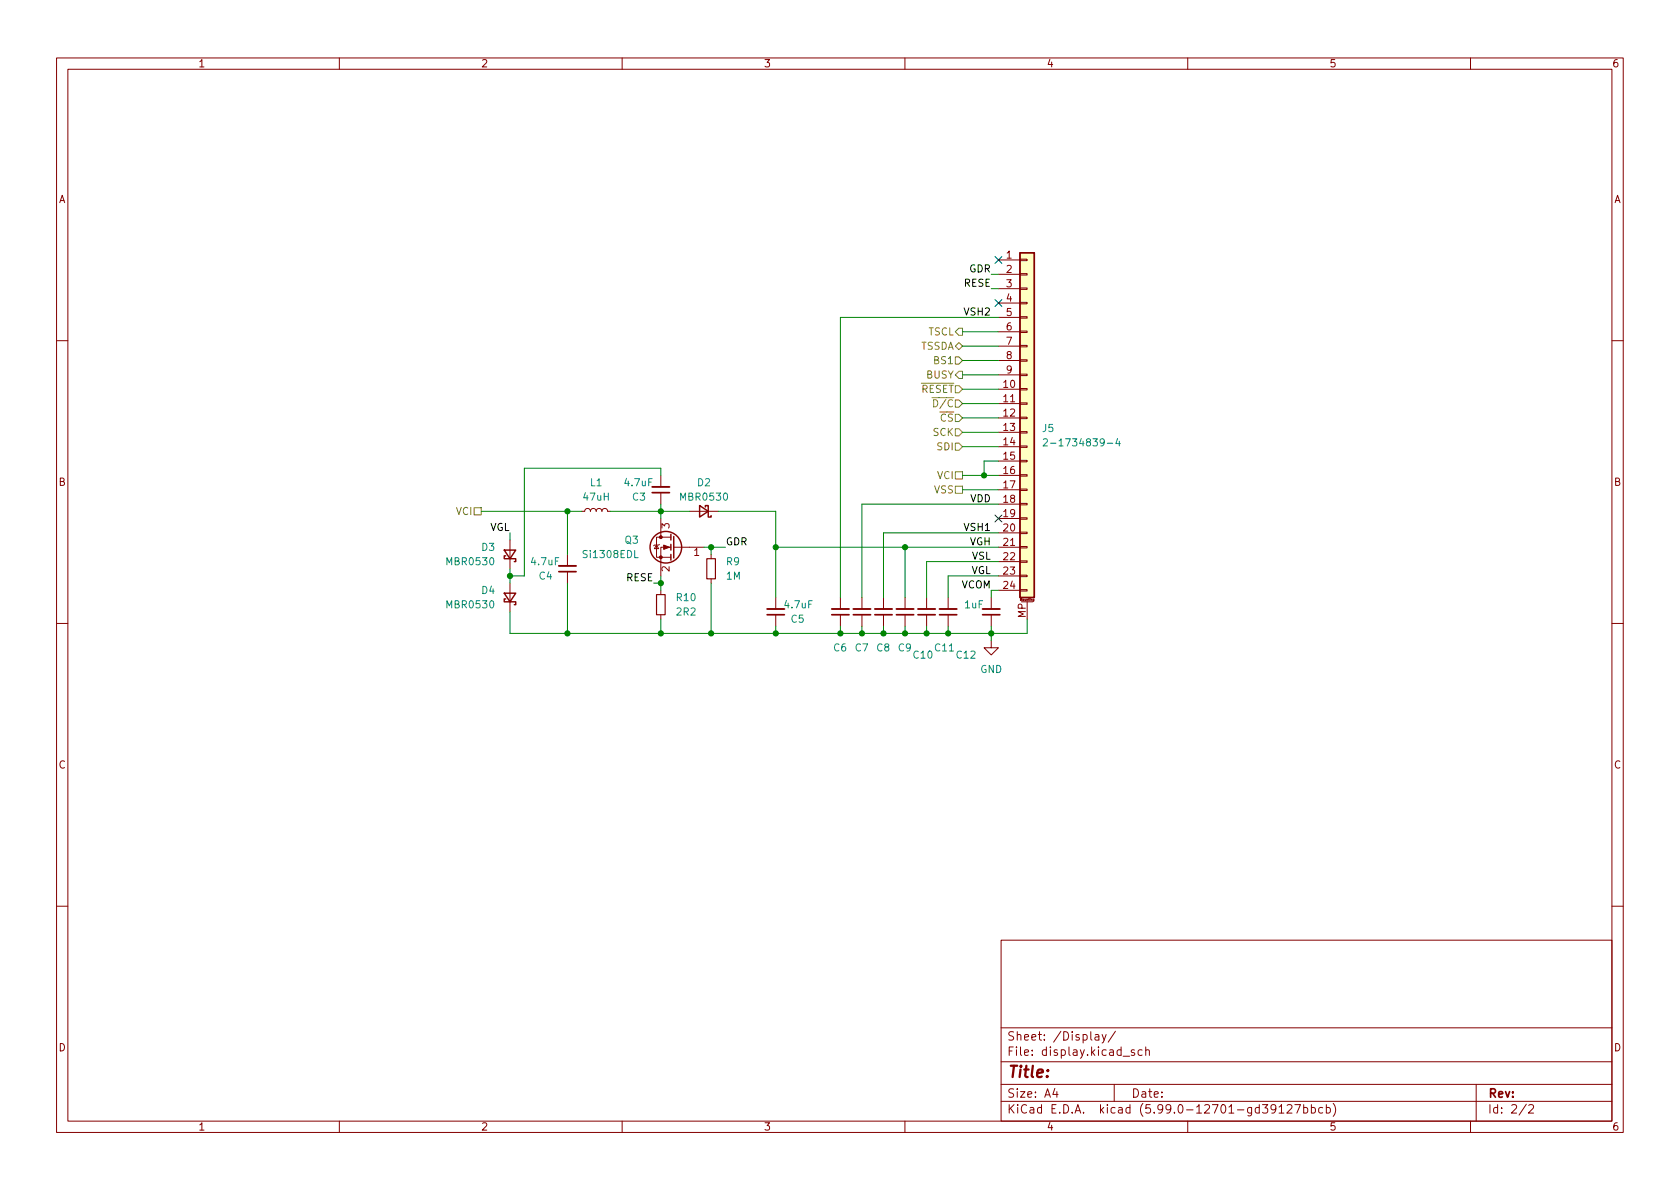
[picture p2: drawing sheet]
<svg xmlns="http://www.w3.org/2000/svg" width="297mm" height="210mm" viewBox="0 0 297 210" stroke-linecap="round" stroke-linejoin="round" font-family="sans-serif">
<g fill="none" stroke="#840000" stroke-width=".18">
<path d="M10 10.2h277v190.1h-277zM12 12.2h273v186.1h-273zM60 10.2v2M110 10.2v2M160 10.2v2M210 10.2v2M260 10.2v2M176.5 46h3.8M176.5 48.5h3.8M176.5 51h3.8M176.5 53.6h3.8M176.5 56.1h3.8"/>
<path d="M176.5 58.7h3.8M180.3 58.5h1.3v.3h-1.3zM180.3 56h1.3v.3h-1.3zM180.3 53.5h1.3v.2h-1.3zM180.3 50.9h1.3v.3h-1.3zM180.3 48.4h1.3v.2h-1.3zM180.3 45.8h1.3v.3h-1.3zM10 60.2h2M176.5 68.8h3.8M176.5 71.4h3.8M176.5 73.9h3.8M176.5 76.4h3.8"/>
<path d="M176.5 79h3.8M176.5 61.2h3.8M176.5 63.7h3.8M176.5 66.3h3.8M180.3 78.9h1.3v.2h-1.3zM180.3 76.3h1.3v.3h-1.3zM180.3 73.8h1.3v.2h-1.3zM180.3 71.2h1.3v.3h-1.3zM180.3 68.7h1.3v.3h-1.3zM180.3 66.2h1.3v.2h-1.3zM180.3 63.6h1.3v.3h-1.3zM180.3 61.1h1.3v.2h-1.3z"/>
<path d="M285 60.2h2M90.2 95.5v5.1M100.3 98v2.1M102.9 90.4h.5l.1-.3 .4-.2 .3 .2 .2 .3 .1-.3 .3-.2 .4 .1 .2 .4 .2-.4 .4-.1 .3 .2 .1 .3 .2-.3 .3-.2 .4 .2 .1 .3h.5M116.1 96.4l.4 .6h-.8zM116.6 96.3l-.1 .1h-.8l-.1 .1M116.8 84.1v2M116.8 87.1v2M116.8 91.7v3.3M118.6 96.8h-1.8v5M118.6 95h-2.5v3.5h2.5M119.1 96.8h5.4"/>
<path d="M121.9 90.4h5.1M125.7 98v.8M176.5 96.8h3.8M176.5 81.5h3.8M176.5 84.1h3.8M176.5 86.6h3.8M176.5 89.1h3.8M176.5 91.7h3.8M176.5 94.2h3.8M176.5 99.3h3.8M180.3 99.2h1.3v.2h-1.3zM180.3 96.6h1.3v.3h-1.3z"/>
<path d="M180.3 94.1h1.3v.3h-1.3zM180.3 91.6h1.3v.2h-1.3zM180.3 89h1.3v.3h-1.3zM180.3 86.5h1.3v.2h-1.3zM180.3 83.9h1.3v.3h-1.3zM180.3 81.4h1.3v.3h-1.3zM10 110.2h2M90.2 103.1v5.1M100.3 101.1v2M116.8 104.4v.8M116.8 108.7v.8M125.7 102.4v.7"/>
<path d="M137.2 105.7v2M137.2 108.7v2M148.6 105.7v2M148.6 108.7v2M152.4 105.7v2M152.4 108.7v2M156.2 105.7v2M156.2 108.7v2M160 105.7v2M160 108.7v2M163.8 105.7v2M163.8 108.7v2"/>
<path d="M167.6 105.7v2M167.6 108.7v2M175.3 113.3v1.2h1.2l-1.2 1.3-1.3-1.3h1.3M175.3 105.7v2M175.3 108.7v2M176.5 101.8h3.8M176.5 104.4h3.8M180.3 104.3h1.3v.2h-1.3zM180.3 101.7h1.3v.3h-1.3zM180.6 106.4h2M181.6 106.4v3.1M182.8 106v.3h-.2"/>
<path d="M182.8 106h-.2l.1 .2h.1M285 110.2h2M10 160.2h2M177 166.3h108v32h-108zM285 160.2h2M60 198.3v2M110 198.3v2M160 198.3v2M177 194.8h108M177 191.8h108M177 187.8h108M177 181.8h108"/>
<path d="M186.5 192.5l-.4 1h1M186.9 193v1M193.6 183h.6l.1 .9M194.3 183.3l-.5 .1a.29 .29 0 0 0-.2 .2 .29 .29 0 0 0 .2 .3h.5M194.9 182.9l.3 1M195.6 182.9l-.5 1.4-.2 .1M197 191.8v3M197.2 182.4l-1.3 1.9M198.6 186.8h1.1M200.6 185.7l-.4-.1-.2 .2 .1 .3 .5 .1v.4h-.6M201.9 185.7l-.4-.1-.3 .3v.4l.2 .3h.5M202.6 185.8l.2-.2 .3 .1 .1 .9"/>
<path d="M202.6 185.1v1.5M210 198.3v2M225.6 196l-.3 .3h-.3l-.3-.3 .2-.6 .4-.1 .2 .2a.99 .99 0 0 1-.4 1.3h-.2M226.1 195.8l.5-.5v1.5M226.1 196.8h.9M227.6 195.5l.5-.2 .3 .2v.3l-.9 1h.9M228.9 195.3h1l-.6 1.5M230.5 195.9l.4-.1 .3 .3v.4l-.1 .3h-.6M230.5 195.3v1.5M231.9 195.9l.4-.1 .3 .3v.4l-.2 .3h-.5M231.9 195.3v1.5M233.9 195.9l-.5-.1-.3 .3v.4l.2 .3h.6"/>
<path d="M234.5 195.9l.4-.1 .3 .3v.4l-.1 .3h-.6M234.5 195.3v1.5M235.7 195.1a1.72 1.72 0 0 1 0 2.3M260 198.3v2M261 191.8v6.5M269.9 195.3l-1.3 1.9M270.3 195.5l.6-.2 .2 .2 .1 .3-1 1h1"/>
</g>
<g fill="none" stroke="#840000" stroke-width=".25">
<path d="M180.3 44.7h2.6v61h-2.6zM89.2 97.3h2l-1 1.5zM89.4 98.3h-.2v.5h2v.5h-.3M118.6 94.5v1M118.6 96.3v1M118.6 98v1.1M119.1 94.9v3.8M123.7 89.4l1.5 1-1.5 1zM124.7 89.7v-.3h.5v2h.5v-.2M89.2 104.9h2l-1 1.5zM89.4 105.9h-.2v.5h2v.5h-.3"/>
<circle cx="117.7" cy="96.8" r="2.79"/>
</g>
<path d="M115.3 86.1h3.1M98.8 100.1h3.1M135.6 107.7h3.1M147.1 107.7h3M150.9 107.7h3M154.7 107.7h3M158.5 107.7h3M162.3 107.7h3.1M166.1 107.7h3.1M173.7 107.7h3.1" fill="none" stroke="#840000" stroke-width=".33"/>
<path d="M115.3 87.1h3.1M98.8 101.1h3.1M135.6 108.7h3.1M147.1 108.7h3M150.9 108.7h3M154.7 108.7h3M158.5 108.7h3M162.3 108.7h3.1M166.1 108.7h3.1M173.7 108.7h3.1" fill="none" stroke="#840000" stroke-width=".3"/>
<path d="M125 98.8h1.5v3.6h-1.5zM116.1 105.2h1.5v3.5h-1.5z" fill="none" stroke="#840000" stroke-width=".2"/>
<g fill="#840000" stroke="#840000" stroke-width=".18">
<path d="M117.3 96.4l1.1 .4-1.1 .3z"/>
<circle cx="116.8" cy="98.5" r=".25"/>
<circle cx="116.8" cy="95" r=".25"/>
</g>
<path d="M180.3 44.7h2.6v61h-2.6z" fill="#ffffc2" stroke="#ffffc2" stroke-width=".18"/>
<path d="M184.5 77.7l.5-.1 .2 .4-.8 .9h.8M197.6 77.5l-.3 .9h.8M197.9 78v.9" fill="none" stroke="#008484" stroke-width=".18"/>
<path d="M169.5 58h.7v1.3h-.7l-.6-.6zM168.9 78.4h.6l.7 .6-.7 .6h-.6zM168.9 61.2l.6-.6 .7 .6-.7 .6zM168.9 63.1h.6l.7 .6-.7 .7h-.6zM168.9 75.8h.6l.7 .6-.7 .7h-.6zM168.9 68.2h.6l.7 .6-.7 .7h-.6zM168.9 70.7h.6l.7 .7-.7 .6h-.6zM168.9 73.3h.6l.7 .6-.7 .6h-.6zM169.5 65.7h.7v1.2h-.7l-.6-.6zM83.8 89.8h1.3v1.3h-1.3zM168.9 83.4h1.3v1.3h-1.3zM168.9 86h1.3v1.2h-1.3z" fill="none" stroke="#848400" stroke-width=".18"/>
<g fill="none" stroke="#008400" stroke-width=".18">
<path d="M170.2 58.7h6.3M175.3 48.5h1.2M175.3 51h1.2M176.5 56.1h-27.9v49.6M170.2 76.4h6.3M170.2 79h6.3M170.2 63.7h6.3M170.2 66.3h6.3M170.2 68.8h6.3M170.2 71.4h6.3M170.2 73.9h6.3M170.2 61.2h6.3"/>
<path d="M85.1 90.4h17.8M90.2 94.2v1.3M100.3 90.4v7.6M107.9 90.4h14M116.8 84.1v-1.3h-24.1v19h-2.5M116.8 89.1v2.6M124.5 96.8h3.8M125.7 96.8v1.2M127 90.4h10.2v15.3M137.2 96.8h39.3M160 96.8v8.9M170.2 86.6h6.3"/>
<path d="M170.2 84.1h6.3M176.5 89.1h-24.1v16.6M176.5 94.2h-20.3v11.5M176.5 99.3h-12.7v6.4M176.5 81.5h-2.5v2.6M90.2 108.2v3.8h91.4v-2.5M90.2 100.6v2.5M100.3 103.1v8.9M115.6 103.1h1.2M116.8 101.8v2.6M116.8 109.5v2.5M125.7 103.1v8.9"/>
<path d="M137.2 110.7v1.3M148.6 110.7v1.3M152.4 110.7v1.3M156.2 110.7v1.3M160 110.7v1.3M163.8 110.7v1.3M167.6 110.7v1.3M175.3 110.7v2.6M176.5 101.8h-8.9v3.9M176.5 104.4h-1.2v1.3"/>
</g>
<path d="M175.9 45.4l1.2 1.2M175.9 53l1.2 1.2M177.1 45.4l-1.2 1.2M177.1 53l-1.2 1.2M175.9 91.1l1.2 1.2M177.1 91.1l-1.2 1.2" fill="none" stroke="#000084" stroke-width=".18"/>
<g fill="#008400" stroke="#008400" stroke-width=".18">
<circle cx="100.3" cy="112" r=".46"/>
<circle cx="116.8" cy="90.4" r=".46"/>
<circle cx="100.3" cy="90.4" r=".46"/>
<circle cx="116.8" cy="112" r=".46"/>
<circle cx="90.2" cy="101.8" r=".46"/>
<circle cx="116.8" cy="103.1" r=".46"/>
<circle cx="125.7" cy="112" r=".46"/>
<circle cx="137.2" cy="96.8" r=".46"/>
<circle cx="137.2" cy="112" r=".46"/>
<circle cx="125.7" cy="96.8" r=".46"/>
<circle cx="148.6" cy="112" r=".46"/>
<circle cx="152.4" cy="112" r=".46"/>
<circle cx="163.8" cy="112" r=".46"/>
<circle cx="174" cy="84.1" r=".46"/>
<circle cx="160" cy="96.8" r=".46"/>
<circle cx="167.6" cy="112" r=".46"/>
<circle cx="175.3" cy="112" r=".46"/>
<circle cx="156.2" cy="112" r=".46"/>
<circle cx="160" cy="112" r=".46"/>
</g>
<text font-size="2.8" fill="#840000" x="178" y="190.6">Title:</text>
<g font-size="2.1" fill="#840000">
<text x="178" y="184">Sheet: /Display/</text>
<text x="178" y="186.7">File: display.kicad_sch</text>
<text x="178" y="196.9">KiCad E.D.A. kicad (5.99.0-12701-gd39127bbcb)</text>
<text x="178" y="194.1">Size: A4</text>
<text x="200" y="194.1">Date:</text>
<text x="263" y="194.1">Rev:</text>
<text x="263" y="196.9">Id: 2/2</text>
</g>
<g font-size="1.8" fill="#840000">
<text x="35" y="11.9">1</text>
<text x="85" y="11.9">2</text>
<text x="135" y="11.9">3</text>
<text x="185" y="11.9">4</text>
<text x="235" y="11.9">5</text>
<text x="285" y="11.9">6</text>
<text x="10.3" y="35.9">A</text>
<text x="285.3" y="35.9">A</text>
<text x="177.9" y="45.7">1</text>
<text x="177.9" y="48.3">2</text>
<text x="177.9" y="50.8">3</text>
<text x="177.9" y="53.3">4</text>
<text x="177.9" y="55.9">5</text>
<text x="177.9" y="58.4">6</text>
<text x="177.9" y="61">7</text>
<text x="177.9" y="63.5">8</text>
<text x="177.5" y="68.6">10</text>
<text x="177.5" y="71.1">11</text>
<text x="177.9" y="66">9</text>
<text x="177.5" y="73.7">12</text>
<text x="177.5" y="76.2">13</text>
<text x="177.5" y="78.7">14</text>
<text x="177.5" y="81.3">15</text>
<text x="177.5" y="83.8">16</text>
<text x="10.3" y="85.9">B</text>
<text x="177.5" y="86.4">17</text>
<text x="177.5" y="88.9">18</text>
<text x="285.3" y="85.9">B</text>
<text x="118.4" y="93.5" transform="rotate(-90 118.4 93.5)">3</text>
<text x="177.5" y="91.4">19</text>
<text x="177.5" y="94">20</text>
<text x="118.4" y="101.1" transform="rotate(-90 118.4 101.1)">2</text>
<text x="122.7" y="98.3">1</text>
<text x="177.5" y="96.5">21</text>
<text x="177.5" y="99.1">22</text>
<text x="177.5" y="101.6">23</text>
<text x="177.5" y="104.1">24</text>
<text x="181.4" y="109.3" transform="rotate(-90 181.4 109.3)">MP</text>
<text x="10.3" y="135.9">C</text>
<text x="285.3" y="135.9">C</text>
<text x="10.3" y="185.9">D</text>
<text x="285.3" y="185.9">D</text>
<text x="35" y="199.9">1</text>
<text x="85" y="199.9">2</text>
<text x="135" y="199.9">3</text>
<text x="185" y="199.9">4</text>
<text x="235" y="199.9">5</text>
<text x="285" y="199.9">6</text>
</g>
<g font-size="1.8">
<text x="170.4" y="50.7">RESE</text>
<text x="171.3" y="48.2">GDR</text>
<text x="170.6" y="55.8">VSH2</text>
<text x="171.5" y="88.8">VDD</text>
<text x="86.5" y="93.9">VGL</text>
<text x="170.6" y="93.9">VSH1</text>
<text x="128.3" y="96.4">GDR</text>
<text x="171.4" y="96.4">VGH</text>
<text x="171.6" y="101.5">VGL</text>
<text x="171.8" y="99">VSL</text>
<text x="110.8" y="102.8">RESE</text>
<text x="170" y="104">VCOM</text>
</g>
<g font-size="1.8" fill="#848400">
<text x="164.1" y="59.3">TSCL</text>
<text x="162.7" y="61.8">TSSDA</text>
<text x="165.3" y="64.4">BS1</text>
<text x="161.4" y="69.5">~{RESET}</text>
<text x="163.8" y="66.9">BUSY</text>
<text x="164.3" y="72">~{D/C}</text>
<text x="164.9" y="74.5">~{CS}</text>
<text x="165" y="77.1">SCK</text>
<text x="165.8" y="79.6">SDI</text>
<text x="165.2" y="87.2">VSS</text>
<text x="165.8" y="84.7">VCI</text>
<text x="80.7" y="91.1">VCI</text>
</g>
<g font-size="1.8" fill="#008484">
<text x="184.3" y="76.4">J5</text>
<text x="186.2" y="78.9">2-1734839-4</text>
<text x="103.2" y="88.5">47uH</text>
<text x="104.4" y="86">L1</text>
<text x="110.5" y="86">4.7uF</text>
<text x="111.9" y="88.5">C3</text>
<text x="120.5" y="88.5">MBR0530</text>
<text x="123.3" y="86">D2</text>
<text x="79.2" y="99.9">MBR0530</text>
<text x="85.2" y="97.4">D3</text>
<text x="94" y="99.9">4.7uF</text>
<text x="103.3" y="98.7">Si1308EDL</text>
<text x="110.5" y="96.1">Q3</text>
<text x="128.5" y="99.9">R9</text>
<text x="79.2" y="107.6">MBR0530</text>
<text x="85.2" y="105">D4</text>
<text x="95.3" y="102.5">C4</text>
<text x="119.7" y="106.3">R10</text>
<text x="128.5" y="102.5">1M</text>
<text x="138.8" y="107.6">4.7uF</text>
<text x="170.6" y="107.6">1uF</text>
<text x="119.7" y="108.8">2R2</text>
<text x="139.9" y="110.1">C5</text>
<text x="147.4" y="115.2">C6</text>
<text x="151.2" y="115.2">C7</text>
<text x="155" y="115.2">C8</text>
<text x="158.8" y="115.2">C9</text>
<text x="161.6" y="116.5">C10</text>
<text x="165.4" y="115.2">C11</text>
<text x="169.2" y="116.5">C12</text>
<text x="173.3" y="119">GND</text>
</g>
<text font-size=".5" fill="#840000" x="180.4" y="106.2">Mounting</text>
</svg>
